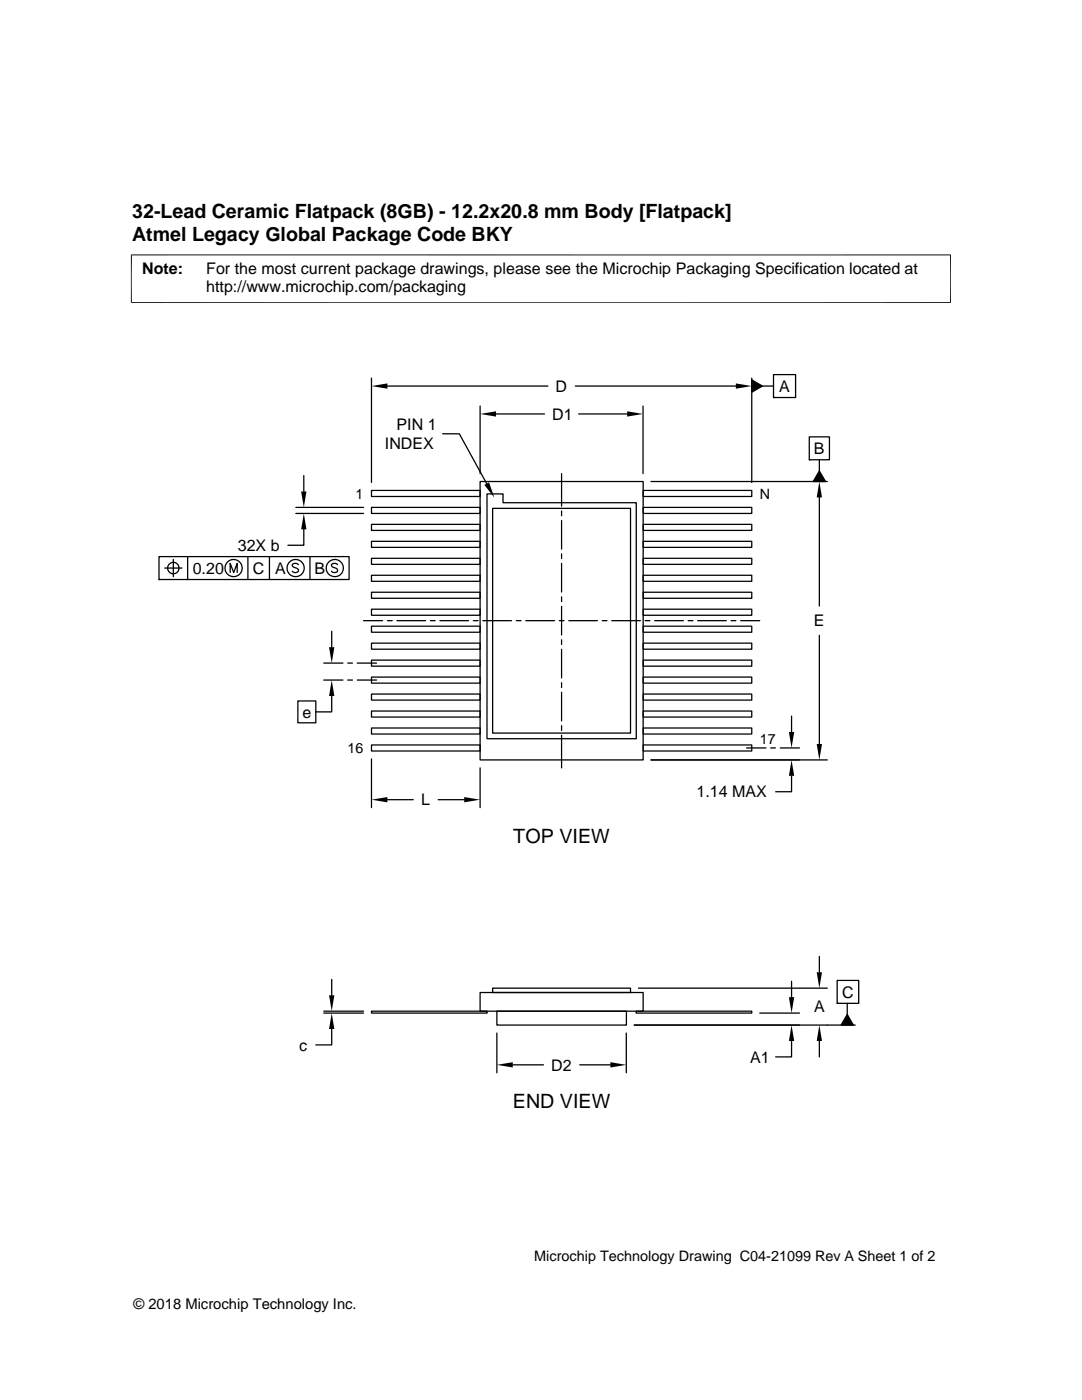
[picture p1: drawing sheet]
<svg xmlns="http://www.w3.org/2000/svg" width="216mm" height="279mm" viewBox="0 0 216 279" stroke-linecap="round" stroke-linejoin="round" font-family="sans-serif">
<g fill="none" stroke="#000" stroke-width=".25">
<path d="M74.1 75.5v20.8M77.3 77h32M114.8 77h32M150 75.8l2.1 1.2-2.1 1.3zM150 75.5v20.8M152.1 77h2.2M154.3 74.8h4.4v4.5h-4.4zM154.3 79.3h.1M60.6 94.9v3.2M74.1 97.9h21.7v1.2h-21.7zM88.3 86.6h3.4l5.4 9.9M95.8 96.1h32.5v55.6h-32.5z"/>
<path d="M95.8 81v13.5M97.2 98.6h3.2v1.7h26.6v47.1h-29.8zM99 82.6h9.6M112.1 94.5v6.5M115.5 82.6h9.6M128.3 81v13.5M128.3 97.9h21.7v1.2h-21.7zM129.9 96.1h35.2M161.5 87.2h4v4.6h-4zM161.5 91.8h.1M163.5 94l1.2 2.1h-2.4zM163.5 91.8v2.2"/>
<path d="M163.5 99.3v21.6M31.7 111.1h38v4.6h-38zM31.7 115.7h.1M32.9 113.4h3.4M34.6 111.7v3.4M37.4 111.1v4.6M45.9 114.3v-1.9l.7 1.9 .7-1.9v1.9M49.5 111.1v4.6M53.8 111.1v4.6M59 101.3h13.5M59 102.5h13.5M59.5 112.7a.7 .7 0 0 0-1.2 .2l.2 .2a1.31 1.31 0 0 1 1.1 .8 .75 .75 0 0 1-1.3 .1"/>
<path d="M60.6 105.6v3.2h-3.2M61.8 111.1v4.6M67.4 112.7a.68 .68 0 0 0-1.3 .2l.4 .3 .7 .3 .2 .5a.8 .8 0 0 1-1.3 0M74.1 118.2h21.7v1.2h-21.7zM74.1 114.8h21.7v1.2h-21.7zM74.1 111.4h21.7v1.2h-21.7zM74.1 108h21.7v1.2h-21.7zM74.1 104.6h21.7v1.3h-21.7zM74.1 101.3h21.7v1.2h-21.7zM98.3 101.5h27.5v44.8h-27.5zM112.1 102v.9M112.1 103.9v5.7"/>
<path d="M112.1 110.5v1M112.1 112.4v5.8M112.1 119.1v1M128.3 118.2h21.7v1.2h-21.7zM128.3 114.8h21.7v1.2h-21.7zM128.3 111.4h21.7v1.2h-21.7zM128.3 108h21.7v1.2h-21.7zM128.3 104.6h21.7v1.3h-21.7zM128.3 101.3h21.7v1.2h-21.7zM59.4 139.9h3.6v4.4h-3.6zM64.6 132.3h3.8M64.6 135.7h3.8"/>
<path d="M66.2 138.9v3.2h-3.2M66.2 126v3.2M69.4 132.3h.9M69.4 135.7h.9M71.3 132.3h3.8M71.3 135.7h3.8M72.5 123.9h3.8M74.1 138.5h21.7v1.2h-21.7zM74.1 135.1h21.7v1.2h-21.7zM74.1 131.7h21.7v1.2h-21.7zM74.1 128.4h21.7v1.2h-21.7zM74.1 125h21.7v1.2h-21.7z"/>
<path d="M74.1 121.6h21.7v1.2h-21.7zM77.3 123.9h1M79.2 123.9h5.7M85.9 123.9h.9M87.8 123.9h5.7M94.4 123.9h1M96.4 123.9h5.7M103 123.9h1M104.9 123.9h5.7M111.6 123.9h.9M112.1 121v5.7M112.1 127.7v.9"/>
<path d="M112.1 129.6v5.7M112.1 136.2v1M112.1 138.2v5.7M113.5 123.9h5.7M120.2 123.9h.9M122.1 123.9h5.7M128.3 138.5h21.7v1.2h-21.7zM128.3 135.1h21.7v1.2h-21.7zM128.3 131.7h21.7v1.2h-21.7zM128.3 128.4h21.7v1.2h-21.7zM128.3 125h21.7v1.2h-21.7zM128.3 121.6h21.7v1.2h-21.7z"/>
<path d="M128.7 123.9h1M130.6 123.9h5.8M137.3 123.9h1M139.2 123.9h5.7M145.9 123.9h.9M147.8 123.9h3.8M163.5 126.8v21.7M74.1 148.7h21.7v1.2h-21.7zM74.1 145.3h21.7v1.2h-21.7zM74.1 141.9h21.7v1.2h-21.7zM74.1 151.5v9.7M77.3 159.6h5.2"/>
<path d="M87.4 159.6h5.2M95.8 153.2v8M112.1 144.8v1M112.1 146.7v6.5M128.3 148.7h21.7v1.2h-21.7zM128.3 145.3h21.7v1.2h-21.7zM128.3 141.9h21.7v1.2h-21.7zM129.9 151.7h35.2M149 149.3h3.8M153.8 149.3h.9M155.7 149.3h3.8M157.9 154.8v3.2h-3.1"/>
<path d="M157.9 142.9v3.2M66.2 195.5v3.1M95.8 198.1h32.5v3.7h-32.5zM98.3 197.2h27.5v.9h-27.5zM127.4 197.2h37.7M157.9 195.8v3.2M163.5 190.9v3.1M167 195.7h4.3v4.5h-4.3zM64.6 201.8h7.9M64.6 202.2h7.9M66.2 205.4v3.1h-3.2M74.1 201.8h23.1v.4h-23.1z"/>
<path d="M99.1 201.8h25.9v2.8h-25.9zM99.1 206.2v7.9M102.3 212.5h6.1M115.7 212.5h6.1M125 206.2v7.9M126.9 201.8h23.1v.4h-23.1zM151.6 202.2h7.9M157.9 207.8v3.1h-3.1M163.5 207.8v3.1M167 200.2h.1M169.1 202.5l1.2 2.1h-2.5zM169.1 200.2v2.3"/>
<path d="M170.6 204.6h-44"/>
<circle cx="34.6" cy="113.4" r="1.14"/>
<circle cx="46.6" cy="113.4" r="1.72"/>
<circle cx="59" cy="113.4" r="1.72"/>
<circle cx="66.8" cy="113.4" r="1.71"/>
</g>
<path d="M26.1 50.9h163.7M26.2 50.8v9.7M189.7 50.8v9.7M26.1 60.4h163.7" fill="none" stroke="#000" stroke-width=".2"/>
<g fill="#000">
<path d="M74.1 77l3.2-.5v1.1zM146.8 76.5l3.2 .5-3.2 .6zM150 75.8l2.1 1.2-2.1 1.3zM60.1 98.1h1.1l-.6 3.2zM96.6 96.8l1-.5 1 3zM95.8 82.6l3.2-.5v1zM125.1 82.1l3.2 .5-3.2 .5zM163.5 96.1l.5 3.2h-1zM163.5 94l1.2 2.1h-2.4zM60.6 102.5l.6 3.1h-1.1zM65.7 129.2h1l-.5 3.1zM66.2 135.7l.5 3.2h-1z"/>
<path d="M74.1 159.6l3.2-.5v1zM92.6 159.1l3.2 .5-3.2 .5zM157.4 146.1h1.1l-.6 3.2zM157.9 151.7l.6 3.1h-1.1zM163 148.5h1l-.5 3.2zM65.7 198.6h1l-.5 3.2zM157.4 199h1.1l-.6 3.2zM163 194h1l-.5 3.2zM66.2 202.2l.5 3.2h-1zM99.1 212.5l3.2-.5v1zM121.8 212l3.2 .5-3.2 .5zM157.9 204.6l.6 3.2h-1.1z"/>
<path d="M163.5 204.6l.5 3.2h-1zM169.1 202.5l1.2 2.1h-2.5z"/>
</g>
<g font-size="3.9">
<text x="26.4" y="43.5">32-Lead Ceramic Flatpack (8GB) - 12.2x20.8 mm Body [Flatpack]</text>
<text x="26.4" y="48">Atmel Legacy Global Package Code BKY</text>
<text x="102.4" y="168.2">TOP VIEW</text>
<text x="102.3" y="221.1">END VIEW</text>
</g>
<g font-size="3.2">
<text x="28.4" y="54.6">Note:</text>
<text x="41.1" y="58.3">http://www.microchip.com/packaging</text>
<text x="41.1" y="54.6">For the most current package drawings, please see the Microchip Packaging Specification located at</text>
<text x="110.2" y="83.8">D1</text>
<text x="110.9" y="78.2">D</text>
<text x="155.5" y="78.2">A</text>
<text x="76.8" y="89.6">INDEX</text>
<text x="79.1" y="85.8">PIN 1</text>
<text x="162.4" y="90.6">B</text>
<text x="47.5" y="109.9">32X b</text>
<text x="38.5" y="114.5">0.20</text>
<text x="50.4" y="114.5">C</text>
<text x="54.9" y="114.5">A</text>
<text x="62.8" y="114.5">B</text>
<text x="162.4" y="125">E</text>
<text x="60.3" y="143.2">e</text>
<text x="84" y="160.7">L</text>
<text x="139" y="159.2">1.14 MAX</text>
<text x="162.4" y="202">A</text>
<text x="168" y="199.1">C</text>
<text x="59.7" y="209.7">c</text>
<text x="110" y="213.7">D2</text>
<text x="149.7" y="212.1">A1</text>
</g>
<g font-size="2.9">
<text x="106.6" y="251.7">Microchip Technology Drawing C04-21099 Rev A Sheet 1 of 2</text>
<text x="26.6" y="261.3">© 2018 Microchip Technology Inc.</text>
</g>
<g font-size="2.8">
<text x="71" y="99.5">1</text>
<text x="151.6" y="99.5">N</text>
<text x="151.6" y="148.4">17</text>
<text x="69.4" y="150.3">16</text>
</g>
</svg>
